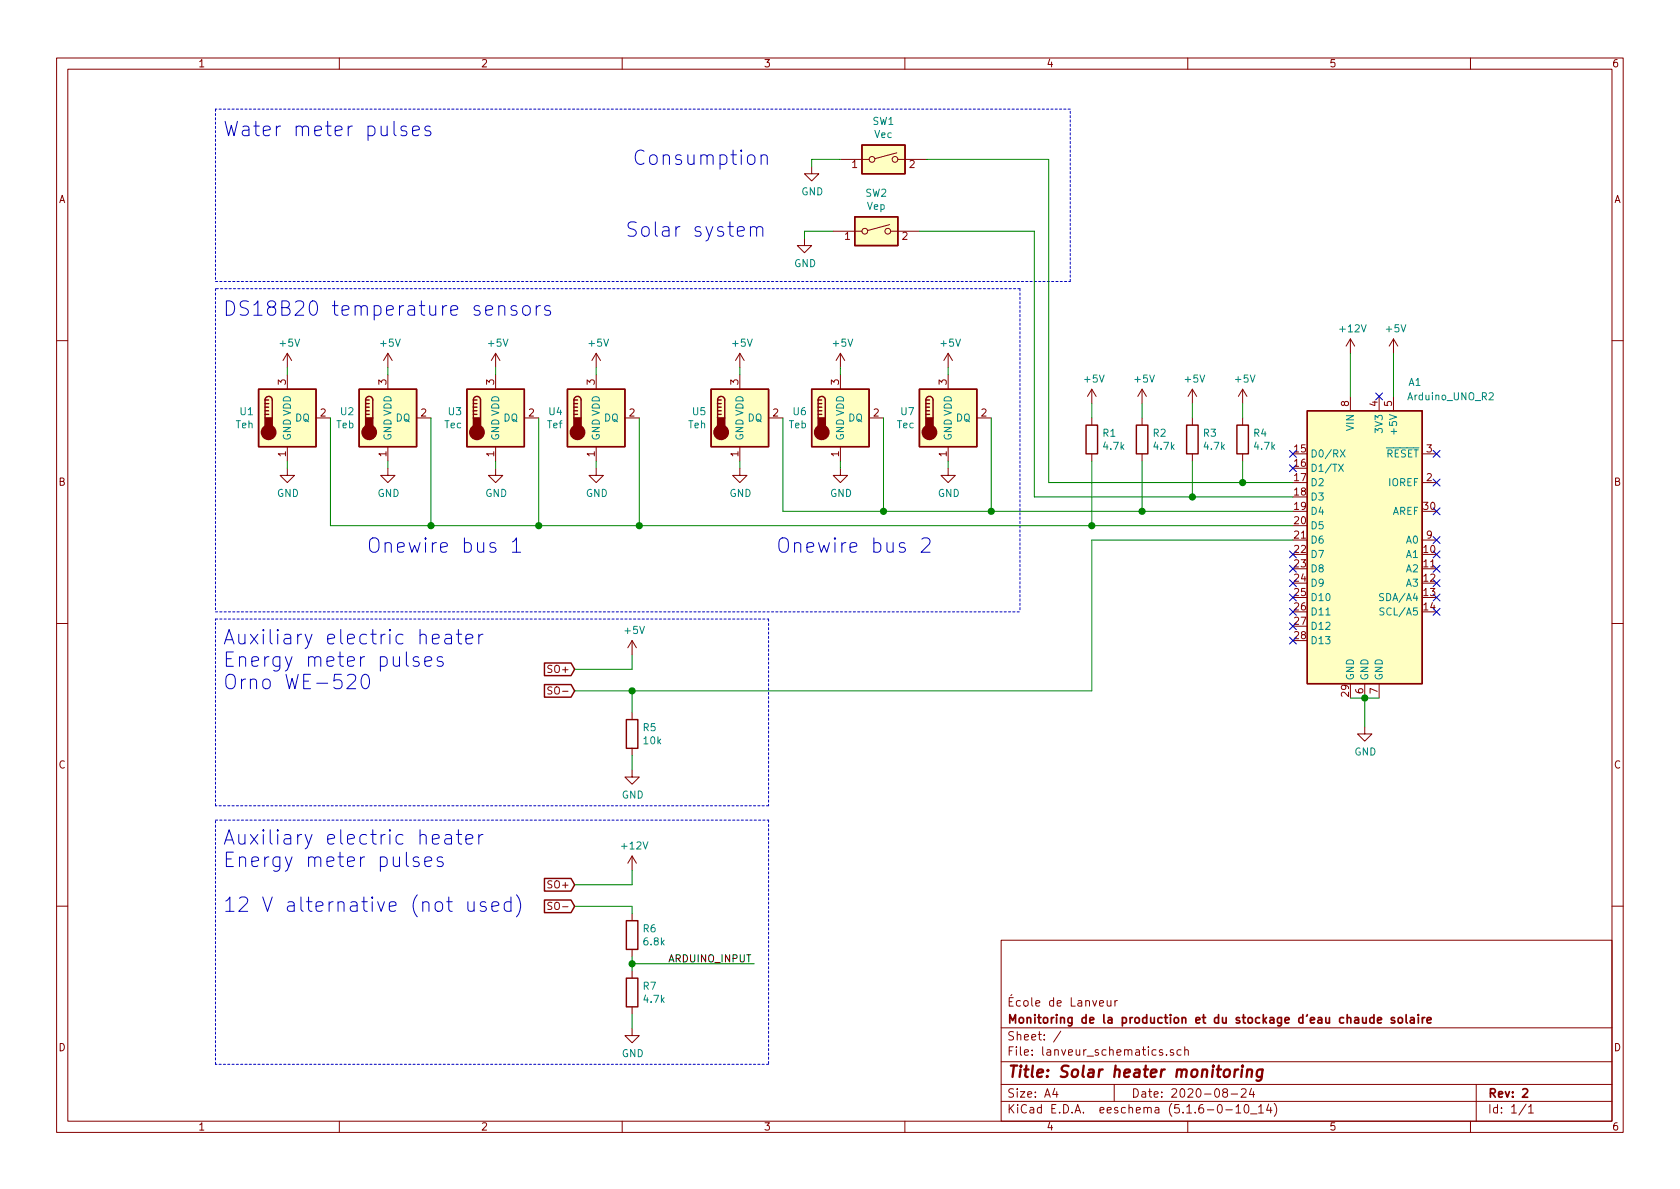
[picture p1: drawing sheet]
EESchema Schematic File Version 4
EELAYER 30 0
EELAYER END
$Descr A4 11693 8268
encoding utf-8
Sheet 1 1
Title "Solar heater monitoring"
Date "2020-08-24"
Rev "2"
Comp "Monitoring de la production et du stockage d’eau chaude solaire"
Comment1 "École de Lanveur"
Comment2 ""
Comment3 ""
Comment4 ""
$EndDescr
$Comp
L Sensor_Temperature:DS18B20 U6
U 1 1
P 5850 2900
F 0 "U6" H 5620 2946 50  0000 R CNN
F 1 "Teb" H 5620 2855 50  0000 R CNN
F 2 "Package_TO_SOT_THT:TO-92_Inline" H 4850 2650 50  0001 C CNN
F 3 "http://datasheets.maximintegrated.com/en/ds/DS18B20.pdf" H 5700 3150 50  0001 C CNN
	1    5850 2900
	1    0    0    -1  
$EndComp
$Comp
L Sensor_Temperature:DS18B20 U7
U 1 1
P 6600 2900
F 0 "U7" H 6370 2946 50  0000 R CNN
F 1 "Tec" H 6370 2855 50  0000 R CNN
F 2 "Package_TO_SOT_THT:TO-92_Inline" H 5600 2650 50  0001 C CNN
F 3 "http://datasheets.maximintegrated.com/en/ds/DS18B20.pdf" H 6450 3150 50  0001 C CNN
	1    6600 2900
	1    0    0    -1  
$EndComp
$Comp
L Sensor_Temperature:DS18B20 U5
U 1 1
P 5150 2900
F 0 "U5" H 4920 2946 50  0000 R CNN
F 1 "Teh" H 4920 2855 50  0000 R CNN
F 2 "Package_TO_SOT_THT:TO-92_Inline" H 4150 2650 50  0001 C CNN
F 3 "http://datasheets.maximintegrated.com/en/ds/DS18B20.pdf" H 5000 3150 50  0001 C CNN
	1    5150 2900
	1    0    0    -1  
$EndComp
$Comp
L power:+5V #PWR08
U 1 1
P 5150 2550
F 0 "#PWR08" H 5150 2400 50  0001 C CNN
F 1 "+5V" H 5165 2723 50  0000 C CNN
F 2 "" H 5150 2550 50  0001 C CNN
F 3 "" H 5150 2550 50  0001 C CNN
	1    5150 2550
	1    0    0    -1  
$EndComp
$Comp
L power:+5V #PWR03
U 1 1
P 9700 2450
F 0 "#PWR03" H 9700 2300 50  0001 C CNN
F 1 "+5V" H 9715 2623 50  0000 C CNN
F 2 "" H 9700 2450 50  0001 C CNN
F 3 "" H 9700 2450 50  0001 C CNN
	1    9700 2450
	1    0    0    -1  
$EndComp
$Comp
L power:GND #PWR022
U 1 1
P 9500 5050
F 0 "#PWR022" H 9500 4800 50  0001 C CNN
F 1 "GND" H 9505 4877 50  0000 C CNN
F 2 "" H 9500 5050 50  0001 C CNN
F 3 "" H 9500 5050 50  0001 C CNN
	1    9500 5050
	1    0    0    -1  
$EndComp
$Comp
L power:GND #PWR020
U 1 1
P 5850 3250
F 0 "#PWR020" H 5850 3000 50  0001 C CNN
F 1 "GND" H 5855 3077 50  0000 C CNN
F 2 "" H 5850 3250 50  0001 C CNN
F 3 "" H 5850 3250 50  0001 C CNN
	1    5850 3250
	1    0    0    -1  
$EndComp
$Comp
L Device:R R2
U 1 1
P 7950 3050
F 0 "R2" H 8020 3096 50  0000 L CNN
F 1 "4.7k" H 8020 3005 50  0000 L CNN
F 2 "" V 7880 3050 50  0001 C CNN
F 3 "~" H 7950 3050 50  0001 C CNN
	1    7950 3050
	1    0    0    -1  
$EndComp
$Comp
L power:+5V #PWR012
U 1 1
P 7950 2800
F 0 "#PWR012" H 7950 2650 50  0001 C CNN
F 1 "+5V" H 7965 2973 50  0000 C CNN
F 2 "" H 7950 2800 50  0001 C CNN
F 3 "" H 7950 2800 50  0001 C CNN
	1    7950 2800
	1    0    0    -1  
$EndComp
$Comp
L power:+5V #PWR09
U 1 1
P 5850 2550
F 0 "#PWR09" H 5850 2400 50  0001 C CNN
F 1 "+5V" H 5865 2723 50  0000 C CNN
F 2 "" H 5850 2550 50  0001 C CNN
F 3 "" H 5850 2550 50  0001 C CNN
	1    5850 2550
	1    0    0    -1  
$EndComp
$Comp
L power:+5V #PWR010
U 1 1
P 6600 2550
F 0 "#PWR010" H 6600 2400 50  0001 C CNN
F 1 "+5V" H 6615 2723 50  0000 C CNN
F 2 "" H 6600 2550 50  0001 C CNN
F 3 "" H 6600 2550 50  0001 C CNN
	1    6600 2550
	1    0    0    -1  
$EndComp
$Comp
L power:GND #PWR019
U 1 1
P 5150 3250
F 0 "#PWR019" H 5150 3000 50  0001 C CNN
F 1 "GND" H 5155 3077 50  0000 C CNN
F 2 "" H 5150 3250 50  0001 C CNN
F 3 "" H 5150 3250 50  0001 C CNN
	1    5150 3250
	1    0    0    -1  
$EndComp
$Comp
L power:GND #PWR021
U 1 1
P 6600 3250
F 0 "#PWR021" H 6600 3000 50  0001 C CNN
F 1 "GND" H 6605 3077 50  0000 C CNN
F 2 "" H 6600 3250 50  0001 C CNN
F 3 "" H 6600 3250 50  0001 C CNN
	1    6600 3250
	1    0    0    -1  
$EndComp
Wire Wire Line
	5150 2550 5150 2600
Wire Wire Line
	5150 3200 5150 3250
Wire Wire Line
	5850 2550 5850 2600
Wire Wire Line
	5850 3200 5850 3250
Wire Wire Line
	6600 2550 6600 2600
Wire Wire Line
	6600 3200 6600 3250
$Comp
L Sensor_Temperature:DS18B20 U2
U 1 1
P 2700 2900
F 0 "U2" H 2470 2946 50  0000 R CNN
F 1 "Teb" H 2470 2855 50  0000 R CNN
F 2 "Package_TO_SOT_THT:TO-92_Inline" H 1700 2650 50  0001 C CNN
F 3 "http://datasheets.maximintegrated.com/en/ds/DS18B20.pdf" H 2550 3150 50  0001 C CNN
	1    2700 2900
	1    0    0    -1  
$EndComp
$Comp
L Sensor_Temperature:DS18B20 U3
U 1 1
P 3450 2900
F 0 "U3" H 3220 2946 50  0000 R CNN
F 1 "Tec" H 3220 2855 50  0000 R CNN
F 2 "Package_TO_SOT_THT:TO-92_Inline" H 2450 2650 50  0001 C CNN
F 3 "http://datasheets.maximintegrated.com/en/ds/DS18B20.pdf" H 3300 3150 50  0001 C CNN
	1    3450 2900
	1    0    0    -1  
$EndComp
$Comp
L Sensor_Temperature:DS18B20 U4
U 1 1
P 4150 2900
F 0 "U4" H 3920 2946 50  0000 R CNN
F 1 "Tef" H 3920 2855 50  0000 R CNN
F 2 "Package_TO_SOT_THT:TO-92_Inline" H 3150 2650 50  0001 C CNN
F 3 "http://datasheets.maximintegrated.com/en/ds/DS18B20.pdf" H 4000 3150 50  0001 C CNN
	1    4150 2900
	1    0    0    -1  
$EndComp
$Comp
L Sensor_Temperature:DS18B20 U1
U 1 1
P 2000 2900
F 0 "U1" H 1770 2946 50  0000 R CNN
F 1 "Teh" H 1770 2855 50  0000 R CNN
F 2 "Package_TO_SOT_THT:TO-92_Inline" H 1000 2650 50  0001 C CNN
F 3 "http://datasheets.maximintegrated.com/en/ds/DS18B20.pdf" H 1850 3150 50  0001 C CNN
	1    2000 2900
	1    0    0    -1  
$EndComp
$Comp
L power:+5V #PWR04
U 1 1
P 2000 2550
F 0 "#PWR04" H 2000 2400 50  0001 C CNN
F 1 "+5V" H 2015 2723 50  0000 C CNN
F 2 "" H 2000 2550 50  0001 C CNN
F 3 "" H 2000 2550 50  0001 C CNN
	1    2000 2550
	1    0    0    -1  
$EndComp
$Comp
L power:GND #PWR016
U 1 1
P 2700 3250
F 0 "#PWR016" H 2700 3000 50  0001 C CNN
F 1 "GND" H 2705 3077 50  0000 C CNN
F 2 "" H 2700 3250 50  0001 C CNN
F 3 "" H 2700 3250 50  0001 C CNN
	1    2700 3250
	1    0    0    -1  
$EndComp
$Comp
L Device:R R1
U 1 1
P 7600 3050
F 0 "R1" H 7670 3096 50  0000 L CNN
F 1 "4.7k" H 7670 3005 50  0000 L CNN
F 2 "" V 7530 3050 50  0001 C CNN
F 3 "~" H 7600 3050 50  0001 C CNN
	1    7600 3050
	1    0    0    -1  
$EndComp
$Comp
L power:+5V #PWR011
U 1 1
P 7600 2800
F 0 "#PWR011" H 7600 2650 50  0001 C CNN
F 1 "+5V" H 7615 2973 50  0000 C CNN
F 2 "" H 7600 2800 50  0001 C CNN
F 3 "" H 7600 2800 50  0001 C CNN
	1    7600 2800
	1    0    0    -1  
$EndComp
$Comp
L power:+5V #PWR05
U 1 1
P 2700 2550
F 0 "#PWR05" H 2700 2400 50  0001 C CNN
F 1 "+5V" H 2715 2723 50  0000 C CNN
F 2 "" H 2700 2550 50  0001 C CNN
F 3 "" H 2700 2550 50  0001 C CNN
	1    2700 2550
	1    0    0    -1  
$EndComp
$Comp
L power:+5V #PWR06
U 1 1
P 3450 2550
F 0 "#PWR06" H 3450 2400 50  0001 C CNN
F 1 "+5V" H 3465 2723 50  0000 C CNN
F 2 "" H 3450 2550 50  0001 C CNN
F 3 "" H 3450 2550 50  0001 C CNN
	1    3450 2550
	1    0    0    -1  
$EndComp
$Comp
L power:+5V #PWR07
U 1 1
P 4150 2550
F 0 "#PWR07" H 4150 2400 50  0001 C CNN
F 1 "+5V" H 4165 2723 50  0000 C CNN
F 2 "" H 4150 2550 50  0001 C CNN
F 3 "" H 4150 2550 50  0001 C CNN
	1    4150 2550
	1    0    0    -1  
$EndComp
$Comp
L power:GND #PWR015
U 1 1
P 2000 3250
F 0 "#PWR015" H 2000 3000 50  0001 C CNN
F 1 "GND" H 2005 3077 50  0000 C CNN
F 2 "" H 2000 3250 50  0001 C CNN
F 3 "" H 2000 3250 50  0001 C CNN
	1    2000 3250
	1    0    0    -1  
$EndComp
$Comp
L power:GND #PWR017
U 1 1
P 3450 3250
F 0 "#PWR017" H 3450 3000 50  0001 C CNN
F 1 "GND" H 3455 3077 50  0000 C CNN
F 2 "" H 3450 3250 50  0001 C CNN
F 3 "" H 3450 3250 50  0001 C CNN
	1    3450 3250
	1    0    0    -1  
$EndComp
$Comp
L power:GND #PWR018
U 1 1
P 4150 3250
F 0 "#PWR018" H 4150 3000 50  0001 C CNN
F 1 "GND" H 4155 3077 50  0000 C CNN
F 2 "" H 4150 3250 50  0001 C CNN
F 3 "" H 4150 3250 50  0001 C CNN
	1    4150 3250
	1    0    0    -1  
$EndComp
Wire Wire Line
	2000 2550 2000 2600
Wire Wire Line
	2000 3200 2000 3250
Wire Wire Line
	2700 2550 2700 2600
Wire Wire Line
	2700 3200 2700 3250
Wire Wire Line
	3450 2550 3450 2600
Wire Wire Line
	4150 2550 4150 2600
Wire Wire Line
	4150 3200 4150 3250
Wire Wire Line
	3450 3200 3450 3250
Wire Wire Line
	6900 3550 6900 2900
Wire Wire Line
	6900 3550 6150 3550
Wire Wire Line
	6150 3550 6150 2900
Wire Wire Line
	6150 3550 5450 3550
Wire Wire Line
	5450 3550 5450 2900
Connection ~ 6150 3550
Wire Wire Line
	2300 3650 2300 2900
Wire Wire Line
	2300 3650 3000 3650
Wire Wire Line
	3000 2900 3000 3650
Connection ~ 3000 3650
Wire Wire Line
	3000 3650 3750 3650
Wire Wire Line
	3750 2900 3750 3650
Connection ~ 3750 3650
Wire Wire Line
	3750 3650 4450 3650
Wire Wire Line
	4450 2900 4450 3650
Wire Wire Line
	9400 4850 9500 4850
Connection ~ 9500 4850
Wire Wire Line
	9500 4850 9600 4850
$Comp
L Switch:SW_DIP_x01 SW1
U 1 1
P 6150 1100
F 0 "SW1" H 6150 1367 50  0000 C CNN
F 1 "Vec" H 6150 1276 50  0000 C CNN
F 2 "" H 6150 1100 50  0001 C CNN
F 3 "" H 6150 1100 50  0001 C CNN
	1    6150 1100
	1    0    0    -1  
$EndComp
$Comp
L Switch:SW_DIP_x01 SW2
U 1 1
P 6100 1600
F 0 "SW2" H 6100 1867 50  0000 C CNN
F 1 "Vep" H 6100 1776 50  0000 C CNN
F 2 "" H 6100 1600 50  0001 C CNN
F 3 "" H 6100 1600 50  0001 C CNN
	1    6100 1600
	1    0    0    -1  
$EndComp
Wire Wire Line
	9700 2750 9700 2450
$Comp
L power:GND #PWR02
U 1 1
P 5600 1650
F 0 "#PWR02" H 5600 1400 50  0001 C CNN
F 1 "GND" H 5605 1477 50  0000 C CNN
F 2 "" H 5600 1650 50  0001 C CNN
F 3 "" H 5600 1650 50  0001 C CNN
	1    5600 1650
	1    0    0    -1  
$EndComp
$Comp
L power:GND #PWR01
U 1 1
P 5650 1150
F 0 "#PWR01" H 5650 900 50  0001 C CNN
F 1 "GND" H 5655 977 50  0000 C CNN
F 2 "" H 5650 1150 50  0001 C CNN
F 3 "" H 5650 1150 50  0001 C CNN
	1    5650 1150
	1    0    0    -1  
$EndComp
Wire Wire Line
	5650 1150 5650 1100
Wire Wire Line
	5650 1100 5850 1100
Wire Wire Line
	5600 1650 5600 1600
Wire Wire Line
	5600 1600 5800 1600
$Comp
L Device:R R3
U 1 1
P 8300 3050
F 0 "R3" H 8370 3096 50  0000 L CNN
F 1 "4.7k" H 8370 3005 50  0000 L CNN
F 2 "" V 8230 3050 50  0001 C CNN
F 3 "~" H 8300 3050 50  0001 C CNN
	1    8300 3050
	1    0    0    -1  
$EndComp
$Comp
L power:+5V #PWR013
U 1 1
P 8300 2800
F 0 "#PWR013" H 8300 2650 50  0001 C CNN
F 1 "+5V" H 8315 2973 50  0000 C CNN
F 2 "" H 8300 2800 50  0001 C CNN
F 3 "" H 8300 2800 50  0001 C CNN
	1    8300 2800
	1    0    0    -1  
$EndComp
$Comp
L Device:R R4
U 1 1
P 8650 3050
F 0 "R4" H 8720 3096 50  0000 L CNN
F 1 "4.7k" H 8720 3005 50  0000 L CNN
F 2 "" V 8580 3050 50  0001 C CNN
F 3 "~" H 8650 3050 50  0001 C CNN
	1    8650 3050
	1    0    0    -1  
$EndComp
$Comp
L power:+5V #PWR014
U 1 1
P 8650 2800
F 0 "#PWR014" H 8650 2650 50  0001 C CNN
F 1 "+5V" H 8665 2973 50  0000 C CNN
F 2 "" H 8650 2800 50  0001 C CNN
F 3 "" H 8650 2800 50  0001 C CNN
	1    8650 2800
	1    0    0    -1  
$EndComp
Wire Wire Line
	8650 2900 8650 2800
Wire Wire Line
	9500 4850 9500 5050
Wire Wire Line
	8650 3200 8650 3350
Wire Wire Line
	8650 3350 9000 3350
Connection ~ 8650 3350
Wire Wire Line
	8300 3200 8300 3450
Wire Wire Line
	8300 3450 9000 3450
Wire Wire Line
	7950 3200 7950 3550
Wire Wire Line
	7950 3550 9000 3550
Wire Wire Line
	7600 3200 7600 3650
Wire Wire Line
	7600 3650 9000 3650
Wire Wire Line
	7600 2800 7600 2900
Wire Wire Line
	7950 2800 7950 2900
Wire Wire Line
	8300 2800 8300 2900
Wire Wire Line
	7300 1100 6450 1100
Text Notes 1550 950  0    100  ~ 0
Water meter pulses
Text Notes 1550 2200 0    100  ~ 0
DS18B20 temperature sensors
Text Notes 2550 3850 0    100  ~ 0
Onewire bus 1
Text Notes 5400 3850 0    100  ~ 0
Onewire bus 2
Wire Notes Line
	7100 2000 1500 2000
Wire Notes Line
	1500 2000 1500 4250
Wire Notes Line
	1500 4250 7100 4250
Wire Notes Line
	7100 2000 7100 4250
Text Notes 4400 1150 0    100  ~ 0
Consumption
Text Notes 4350 1650 0    100  ~ 0
Solar system
Wire Wire Line
	9000 3750 7600 3750
Wire Notes Line
	5350 4300 5350 5600
Wire Notes Line
	5350 5600 1500 5600
Wire Notes Line
	1500 5600 1500 4300
Wire Notes Line
	1500 4300 5350 4300
$Comp
L Device:R R5
U 1 1
P 4400 5100
F 0 "R5" H 4470 5146 50  0000 L CNN
F 1 "10k" H 4470 5055 50  0000 L CNN
F 2 "" V 4330 5100 50  0001 C CNN
F 3 "~" H 4400 5100 50  0001 C CNN
	1    4400 5100
	1    0    0    -1  
$EndComp
Text GLabel 4000 4650 0    50   Input ~ 0
SO+
Text GLabel 4000 4800 0    50   Input ~ 0
SO-
Wire Wire Line
	4000 4800 4400 4800
Wire Wire Line
	4400 4800 4400 4950
$Comp
L power:GND #PWR024
U 1 1
P 4400 5350
F 0 "#PWR024" H 4400 5100 50  0001 C CNN
F 1 "GND" H 4405 5177 50  0000 C CNN
F 2 "" H 4400 5350 50  0001 C CNN
F 3 "" H 4400 5350 50  0001 C CNN
	1    4400 5350
	1    0    0    -1  
$EndComp
Wire Wire Line
	4400 5250 4400 5350
$Comp
L power:+5V #PWR023
U 1 1
P 4400 4550
F 0 "#PWR023" H 4400 4400 50  0001 C CNN
F 1 "+5V" H 4415 4723 50  0000 C CNN
F 2 "" H 4400 4550 50  0001 C CNN
F 3 "" H 4400 4550 50  0001 C CNN
	1    4400 4550
	1    0    0    -1  
$EndComp
Wire Wire Line
	4000 4650 4400 4650
Wire Wire Line
	4400 4650 4400 4550
$Comp
L MCU_Module:Arduino_UNO_R2 A1
U 1 1
P 9500 3750
F 0 "A1" H 9850 4850 50  0000 C CNN
F 1 "Arduino_UNO_R2" H 10100 4750 50  0000 C CNN
F 2 "Module:Arduino_UNO_R2" H 9500 3750 50  0001 C CIN
F 3 "https://www.arduino.cc/en/Main/arduinoBoardUno" H 9500 3750 50  0001 C CNN
	1    9500 3750
	1    0    0    -1  
$EndComp
NoConn ~ 9000 3150
NoConn ~ 9000 3250
NoConn ~ 9600 2750
NoConn ~ 10000 3150
NoConn ~ 10000 3350
NoConn ~ 10000 3550
NoConn ~ 10000 3750
NoConn ~ 10000 3850
NoConn ~ 10000 3950
NoConn ~ 10000 4050
NoConn ~ 10000 4150
NoConn ~ 10000 4250
NoConn ~ 9000 3850
NoConn ~ 9000 3950
NoConn ~ 9000 4050
NoConn ~ 9000 4150
NoConn ~ 9000 4250
NoConn ~ 9000 4350
NoConn ~ 9000 4450
$Comp
L power:+12V #PWR025
U 1 1
P 9400 2450
F 0 "#PWR025" H 9400 2300 50  0001 C CNN
F 1 "+12V" H 9415 2623 50  0000 C CNN
F 2 "" H 9400 2450 50  0001 C CNN
F 3 "" H 9400 2450 50  0001 C CNN
	1    9400 2450
	1    0    0    -1  
$EndComp
Wire Wire Line
	9400 2450 9400 2750
Text Notes 1550 6350 0    100  ~ 0
Auxiliary electric heater\nEnergy meter pulses\n\n12 V alternative (not used)
$Comp
L Device:R R7
U 1 1
P 4400 6900
F 0 "R7" H 4470 6946 50  0000 L CNN
F 1 "4.7k" H 4470 6855 50  0000 L CNN
F 2 "" V 4330 6900 50  0001 C CNN
F 3 "~" H 4400 6900 50  0001 C CNN
	1    4400 6900
	1    0    0    -1  
$EndComp
Text GLabel 4000 6150 0    50   Input ~ 0
SO+
Text GLabel 4000 6300 0    50   Input ~ 0
SO-
Wire Wire Line
	4000 6300 4400 6300
$Comp
L power:GND #PWR027
U 1 1
P 4400 7150
F 0 "#PWR027" H 4400 6900 50  0001 C CNN
F 1 "GND" H 4405 6977 50  0000 C CNN
F 2 "" H 4400 7150 50  0001 C CNN
F 3 "" H 4400 7150 50  0001 C CNN
	1    4400 7150
	1    0    0    -1  
$EndComp
Wire Wire Line
	4400 7050 4400 7150
Wire Wire Line
	4000 6150 4400 6150
Wire Wire Line
	4400 6150 4400 6050
Wire Notes Line
	1500 750  1500 1950
Wire Notes Line
	1500 1950 7450 1950
Wire Notes Line
	7450 1950 7450 750 
Wire Notes Line
	7450 750  1500 750 
Wire Wire Line
	7300 3350 8650 3350
Wire Wire Line
	7300 1100 7300 3350
Wire Wire Line
	8300 3450 7200 3450
Wire Wire Line
	7200 1600 6400 1600
Connection ~ 8300 3450
Wire Wire Line
	7200 3450 7200 1600
Wire Wire Line
	6900 3550 7950 3550
Connection ~ 6900 3550
Connection ~ 7950 3550
Wire Wire Line
	7600 3650 4450 3650
Connection ~ 7600 3650
Connection ~ 4450 3650
Wire Wire Line
	7600 3750 7600 4800
Wire Wire Line
	7600 4800 4400 4800
Connection ~ 4400 4800
$Comp
L power:+12V #PWR026
U 1 1
P 4400 6050
F 0 "#PWR026" H 4400 5900 50  0001 C CNN
F 1 "+12V" H 4415 6223 50  0000 C CNN
F 2 "" H 4400 6050 50  0001 C CNN
F 3 "" H 4400 6050 50  0001 C CNN
	1    4400 6050
	1    0    0    -1  
$EndComp
$Comp
L Device:R R6
U 1 1
P 4400 6500
F 0 "R6" H 4470 6546 50  0000 L CNN
F 1 "6.8k" H 4470 6455 50  0000 L CNN
F 2 "" V 4330 6500 50  0001 C CNN
F 3 "~" H 4400 6500 50  0001 C CNN
	1    4400 6500
	1    0    0    -1  
$EndComp
Wire Wire Line
	4400 6300 4400 6350
Text Label 4650 6700 0    50   ~ 0
ARDUINO_INPUT
Wire Wire Line
	4400 6650 4400 6700
Wire Wire Line
	4400 6700 5250 6700
Connection ~ 4400 6700
Wire Wire Line
	4400 6700 4400 6750
Wire Notes Line
	1500 5700 5350 5700
Wire Notes Line
	5350 5700 5350 7400
Wire Notes Line
	5350 7400 1500 7400
Wire Notes Line
	1500 7400 1500 5700
Text Notes 1550 4800 0    100  ~ 0
Auxiliary electric heater\nEnergy meter pulses\nOrno WE-520
$EndSCHEMATC
